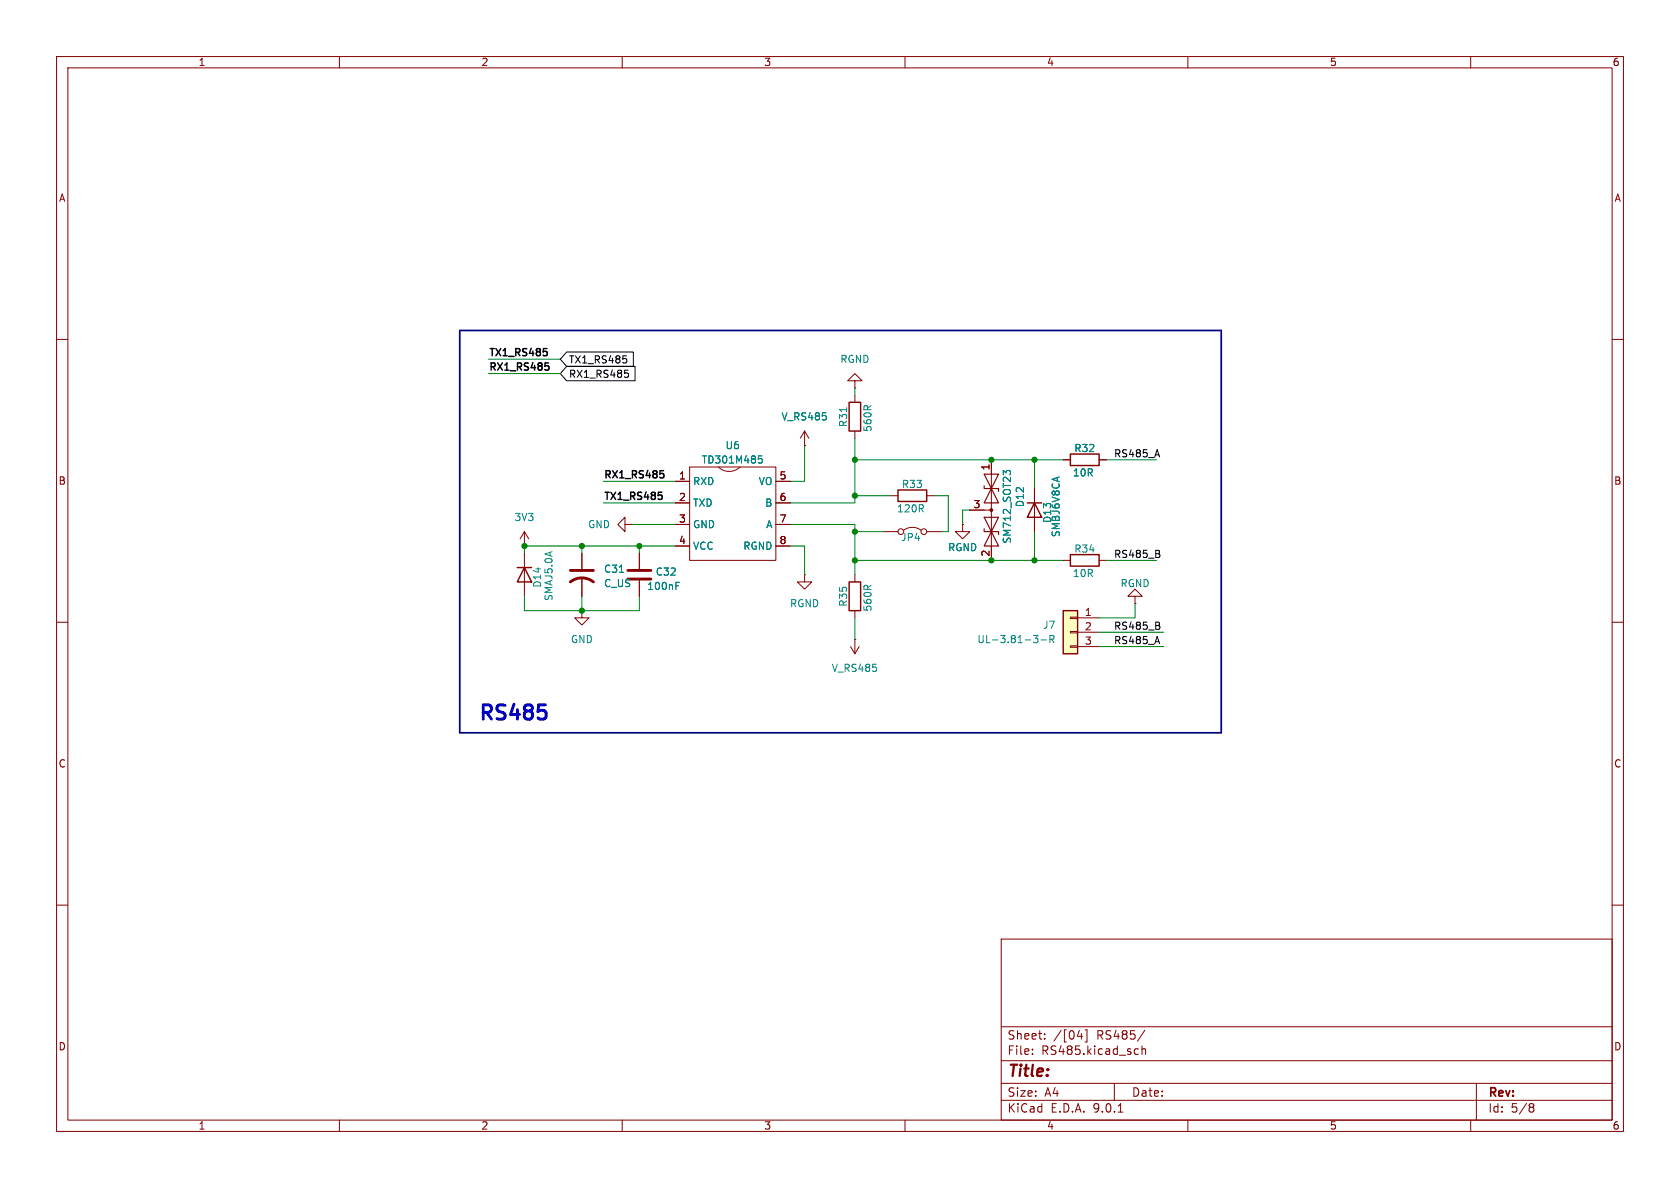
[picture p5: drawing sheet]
(kicad_sch
 (version 20250114)
 (generator "eeschema")
 (generator_version "9.0")
 (paper "A4")
 (lib_symbols
  (symbol "Connector_Generic:Conn_01x03"
   (pin_names
    (offset 1.016) (hide yes)) (exclude_from_sim no) (in_bom yes) (on_board yes)
   (property "Reference" "J" (at 0 5.08 0) (effects (font (size 1.27 1.27))))
   (property "Value" "Conn_01x03" (at 0 -5.08 0) (effects (font (size 1.27 1.27))))
   (property "Footprint" "" (at 0 0 0) (effects (font (size 1.27 1.27)) (hide yes)))
   (property "Datasheet" "~" (at 0 0 0) (effects (font (size 1.27 1.27)) (hide yes)))
   (property "Description" "Generic connector, single row, 01x03, script generated (kicad-library-utils/schlib/autogen/connector/)" (at 0 0 0) (effects (font (size 1.27 1.27)) (hide yes)))
   (symbol "Conn_01x03_1_1"
    (rectangle (start -1.27 3.81) (end 1.27 -3.81) (stroke (width 0.254) (type default)) (fill (type background)))
    (rectangle (start -1.27 2.667) (end 0 2.413) (stroke (width 0.1524) (type default)) (fill (type none)))
    (rectangle (start -1.27 0.127) (end 0 -0.127) (stroke (width 0.1524) (type default)) (fill (type none)))
    (rectangle (start -1.27 -2.413) (end 0 -2.667) (stroke (width 0.1524) (type default)) (fill (type none)))
    (pin passive line (at -5.08 2.54 0) (length 3.81) (name "Pin_1" (effects (font (size 1.27 1.27)))) (number "1" (effects (font (size 1.27 1.27)))))
    (pin passive line (at -5.08 0 0) (length 3.81) (name "Pin_2" (effects (font (size 1.27 1.27)))) (number "2" (effects (font (size 1.27 1.27)))))
    (pin passive line (at -5.08 -2.54 0) (length 3.81) (name "Pin_3" (effects (font (size 1.27 1.27)))) (number "3" (effects (font (size 1.27 1.27))))))
   (embedded_fonts no))
  (symbol "Device:C"
   (pin_numbers (hide yes))
   (pin_names
    (offset 0.254)) (exclude_from_sim no) (in_bom yes) (on_board yes)
   (property "Reference" "C" (at 0.635 2.54 0) (effects (font (size 1.27 1.27)) (justify left)))
   (property "Value" "C" (at 0.635 -2.54 0) (effects (font (size 1.27 1.27)) (justify left)))
   (property "Footprint" "" (at 0.9652 -3.81 0) (effects (font (size 1.27 1.27)) (hide yes)))
   (property "Datasheet" "~" (at 0 0 0) (effects (font (size 1.27 1.27)) (hide yes)))
   (property "Description" "Unpolarized capacitor" (at 0 0 0) (effects (font (size 1.27 1.27)) (hide yes)))
   (symbol "C_0_1"
    (polyline (pts (xy -2.032 0.762) (xy 2.032 0.762)) (stroke (width 0.508) (type default)) (fill (type none)))
    (polyline (pts (xy -2.032 -0.762) (xy 2.032 -0.762)) (stroke (width 0.508) (type default)) (fill (type none))))
   (symbol "C_1_1"
    (pin passive line (at 0 3.81 270) (length 2.794) (name "~" (effects (font (size 1.27 1.27)))) (number "1" (effects (font (size 1.27 1.27)))))
    (pin passive line (at 0 -3.81 90) (length 2.794) (name "~" (effects (font (size 1.27 1.27)))) (number "2" (effects (font (size 1.27 1.27))))))
   (embedded_fonts no))
  (symbol "Device:C_US"
   (pin_numbers (hide yes))
   (pin_names
    (offset 0.254) (hide yes)) (exclude_from_sim no) (in_bom yes) (on_board yes)
   (property "Reference" "C" (at 0.635 2.54 0) (effects (font (size 1.27 1.27)) (justify left)))
   (property "Value" "C_US" (at 0.635 -2.54 0) (effects (font (size 1.27 1.27)) (justify left)))
   (property "Footprint" "" (at 0 0 0) (effects (font (size 1.27 1.27)) (hide yes)))
   (property "Datasheet" "" (at 0 0 0) (effects (font (size 1.27 1.27)) (hide yes)))
   (property "Description" "capacitor, US symbol" (at 0 0 0) (effects (font (size 1.27 1.27)) (hide yes)))
   (symbol "C_US_0_1"
    (polyline (pts (xy -2.032 0.762) (xy 2.032 0.762)) (stroke (width 0.508) (type default)) (fill (type none)))
    (arc (start -2.032 -1.27) (mid 0 -0.5572) (end 2.032 -1.27) (stroke (width 0.508) (type default)) (fill (type none))))
   (symbol "C_US_1_1"
    (pin passive line (at 0 3.81 270) (length 2.794) (name "~" (effects (font (size 1.27 1.27)))) (number "1" (effects (font (size 1.27 1.27)))))
    (pin passive line (at 0 -3.81 90) (length 3.302) (name "~" (effects (font (size 1.27 1.27)))) (number "2" (effects (font (size 1.27 1.27))))))
   (embedded_fonts no))
  (symbol "Device:D"
   (pin_numbers (hide yes))
   (pin_names
    (offset 1.016) (hide yes)) (exclude_from_sim no) (in_bom yes) (on_board yes)
   (property "Reference" "D" (at 0 2.54 0) (effects (font (size 1.27 1.27))))
   (property "Value" "D" (at 0 -2.54 0) (effects (font (size 1.27 1.27))))
   (property "Footprint" "" (at 0 0 0) (effects (font (size 1.27 1.27)) (hide yes)))
   (property "Datasheet" "~" (at 0 0 0) (effects (font (size 1.27 1.27)) (hide yes)))
   (property "Description" "Diode" (at 0 0 0) (effects (font (size 1.27 1.27)) (hide yes)))
   (property "Sim.Device" "D" (at 0 0 0) (effects (font (size 1.27 1.27)) (hide yes)))
   (property "Sim.Pins" "1=K 2=A" (at 0 0 0) (effects (font (size 1.27 1.27)) (hide yes)))
   (symbol "D_0_1"
    (polyline (pts (xy -1.27 1.27) (xy -1.27 -1.27)) (stroke (width 0.254) (type default)) (fill (type none)))
    (polyline (pts (xy 1.27 1.27) (xy 1.27 -1.27) (xy -1.27 0) (xy 1.27 1.27)) (stroke (width 0.254) (type default)) (fill (type none)))
    (polyline (pts (xy 1.27 0) (xy -1.27 0)) (stroke (width 0) (type default)) (fill (type none))))
   (symbol "D_1_1"
    (pin passive line (at -3.81 0 0) (length 2.54) (name "K" (effects (font (size 1.27 1.27)))) (number "1" (effects (font (size 1.27 1.27)))))
    (pin passive line (at 3.81 0 180) (length 2.54) (name "A" (effects (font (size 1.27 1.27)))) (number "2" (effects (font (size 1.27 1.27))))))
   (embedded_fonts no))
  (symbol "Device:R"
   (pin_numbers (hide yes))
   (pin_names
    (offset 0)) (exclude_from_sim no) (in_bom yes) (on_board yes)
   (property "Reference" "R" (at 2.032 0 90) (effects (font (size 1.27 1.27))))
   (property "Value" "R" (at 0 0 90) (effects (font (size 1.27 1.27))))
   (property "Footprint" "" (at -1.778 0 90) (effects (font (size 1.27 1.27)) (hide yes)))
   (property "Datasheet" "~" (at 0 0 0) (effects (font (size 1.27 1.27)) (hide yes)))
   (property "Description" "Resistor" (at 0 0 0) (effects (font (size 1.27 1.27)) (hide yes)))
   (symbol "R_0_1"
    (rectangle (start -1.016 -2.54) (end 1.016 2.54) (stroke (width 0.254) (type default)) (fill (type none))))
   (symbol "R_1_1"
    (pin passive line (at 0 3.81 270) (length 1.27) (name "~" (effects (font (size 1.27 1.27)))) (number "1" (effects (font (size 1.27 1.27)))))
    (pin passive line (at 0 -3.81 90) (length 1.27) (name "~" (effects (font (size 1.27 1.27)))) (number "2" (effects (font (size 1.27 1.27))))))
   (embedded_fonts no))
  (symbol "Diode:SM712_SOT23"
   (pin_names
    (offset 1.016) (hide yes)) (exclude_from_sim no) (in_bom yes) (on_board yes)
   (property "Reference" "D" (at 0 4.445 0) (effects (font (size 1.27 1.27))))
   (property "Value" "SM712_SOT23" (at 0 2.54 0) (effects (font (size 1.27 1.27))))
   (property "Footprint" "Package_TO_SOT_SMD:SOT-23" (at 0 -8.89 0) (effects (font (size 1.27 1.27)) (hide yes)))
   (property "Datasheet" "https://www.littelfuse.com/~/media/electronics/datasheets/tvs_diode_arrays/littelfuse_tvs_diode_array_sm712_datasheet.pdf.pdf" (at -3.81 0 0) (effects (font (size 1.27 1.27)) (hide yes)))
   (property "Description" "7V/12V, 600W Asymmetrical TVS Diode Array, SOT-23" (at 0 0 0) (effects (font (size 1.27 1.27)) (hide yes)))
   (symbol "SM712_SOT23_0_0"
    (polyline (pts (xy 0 -1.27) (xy 0 0)) (stroke (width 0) (type default)) (fill (type none))))
   (symbol "SM712_SOT23_0_1"
    (polyline (pts (xy -6.35 0) (xy 6.35 0)) (stroke (width 0) (type default)) (fill (type none)))
    (polyline (pts (xy -6.35 -1.27) (xy -1.27 1.27) (xy -1.27 -1.27) (xy -6.35 1.27) (xy -6.35 -1.27)) (stroke (width 0.2032) (type default)) (fill (type none)))
    (polyline (pts (xy -3.302 1.27) (xy -3.81 1.27) (xy -3.81 -1.27) (xy -4.318 -1.27)) (stroke (width 0.2032) (type default)) (fill (type none)))
    (circle (center 0 0) (radius 0.254) (stroke (width 0) (type default)) (fill (type outline)))
    (polyline (pts (xy 1.27 -1.27) (xy 1.27 1.27) (xy 6.35 -1.27) (xy 6.35 1.27) (xy 1.27 -1.27)) (stroke (width 0.2032) (type default)) (fill (type none)))
    (polyline (pts (xy 4.318 1.27) (xy 3.81 1.27) (xy 3.81 -1.27) (xy 3.302 -1.27)) (stroke (width 0.2032) (type default)) (fill (type none))))
   (symbol "SM712_SOT23_1_1"
    (pin passive line (at -8.89 0 0) (length 2.54) (name "A1" (effects (font (size 1.27 1.27)))) (number "1" (effects (font (size 1.27 1.27)))))
    (pin input line (at 0 -3.81 90) (length 2.54) (name "common" (effects (font (size 1.27 1.27)))) (number "3" (effects (font (size 1.27 1.27)))))
    (pin passive line (at 8.89 0 180) (length 2.54) (name "A2" (effects (font (size 1.27 1.27)))) (number "2" (effects (font (size 1.27 1.27))))))
   (embedded_fonts no))
  (symbol "Jumper:Jumper_2_Bridged"
   (pin_numbers (hide yes))
   (pin_names
    (offset 0) (hide yes)) (exclude_from_sim no) (in_bom yes) (on_board yes)
   (property "Reference" "JP" (at 0 1.905 0) (effects (font (size 1.27 1.27))))
   (property "Value" "Jumper_2_Bridged" (at 0 -2.54 0) (effects (font (size 1.27 1.27))))
   (property "Footprint" "" (at 0 0 0) (effects (font (size 1.27 1.27)) (hide yes)))
   (property "Datasheet" "~" (at 0 0 0) (effects (font (size 1.27 1.27)) (hide yes)))
   (property "Description" "Jumper, 2-pole, closed/bridged" (at 0 0 0) (effects (font (size 1.27 1.27)) (hide yes)))
   (symbol "Jumper_2_Bridged_0_0"
    (circle (center -2.032 0) (radius 0.508) (stroke (width 0) (type default)) (fill (type none)))
    (circle (center 2.032 0) (radius 0.508) (stroke (width 0) (type default)) (fill (type none))))
   (symbol "Jumper_2_Bridged_0_1"
    (arc (start -1.524 0.254) (mid 0 0.762) (end 1.524 0.254) (stroke (width 0) (type default)) (fill (type none))))
   (symbol "Jumper_2_Bridged_1_1"
    (pin passive line (at -5.08 0 0) (length 2.54) (name "A" (effects (font (size 1.27 1.27)))) (number "1" (effects (font (size 1.27 1.27)))))
    (pin passive line (at 5.08 0 180) (length 2.54) (name "B" (effects (font (size 1.27 1.27)))) (number "2" (effects (font (size 1.27 1.27))))))
   (embedded_fonts no))
  (symbol "TD301M485_1" (exclude_from_sim no) (in_bom yes) (on_board yes)
   (property "Reference" "U" (at 2.794 2.54 0) (effects (font (size 1.27 1.27))))
   (property "Value" "" (at 0 0 0) (effects (font (size 1.27 1.27))))
   (property "Footprint" "" (at 0 0 0) (effects (font (size 1.27 1.27)) (hide yes)))
   (property "Datasheet" "" (at 0 0 0) (effects (font (size 1.27 1.27)) (hide yes)))
   (property "Description" "" (at 0 0 0) (effects (font (size 1.27 1.27)) (hide yes)))
   (symbol "TD301M485_1_0_1"
    (rectangle (start -5.08 0) (end 10.16 -16.51) (stroke (width 0) (type default)) (fill (type none)))
    (arc (start 3.81 0) (mid 1.905 -0.7891) (end 0 0) (stroke (width 0) (type default)) (fill (type none))))
   (symbol "TD301M485_1_1_1"
    (pin passive line (at -7.62 -2.54 0) (length 2.54) (name "RXD" (effects (font (size 1.27 1.27)))) (number "1" (effects (font (size 1.27 1.27)))))
    (pin passive line (at -7.62 -6.35 0) (length 2.54) (name "TXD" (effects (font (size 1.27 1.27)))) (number "2" (effects (font (size 1.27 1.27)))))
    (pin passive line (at -7.62 -10.16 0) (length 2.54) (name "GND" (effects (font (size 1.27 1.27)))) (number "3" (effects (font (size 1.27 1.27)))))
    (pin passive line (at -7.62 -13.97 0) (length 2.54) (name "VCC" (effects (font (size 1.27 1.27)))) (number "4" (effects (font (size 1.27 1.27)))))
    (pin passive line (at 12.7 -2.54 180) (length 2.54) (name "VO" (effects (font (size 1.27 1.27)))) (number "5" (effects (font (size 1.27 1.27)))))
    (pin passive line (at 12.7 -6.35 180) (length 2.54) (name "B" (effects (font (size 1.27 1.27)))) (number "6" (effects (font (size 1.27 1.27)))))
    (pin passive line (at 12.7 -10.16 180) (length 2.54) (name "A" (effects (font (size 1.27 1.27)))) (number "7" (effects (font (size 1.27 1.27)))))
    (pin passive line (at 12.7 -13.97 180) (length 2.54) (name "RGND" (effects (font (size 1.27 1.27)))) (number "8" (effects (font (size 1.27 1.27))))))
   (embedded_fonts no))
  (symbol "power:GND"
   (power)
   (pin_numbers (hide yes))
   (pin_names
    (offset 0) (hide yes)) (exclude_from_sim no) (in_bom yes) (on_board yes)
   (property "Reference" "#PWR" (at 0 -6.35 0) (effects (font (size 1.27 1.27)) (hide yes)))
   (property "Value" "GND" (at 0 -3.81 0) (effects (font (size 1.27 1.27))))
   (property "Footprint" "" (at 0 0 0) (effects (font (size 1.27 1.27)) (hide yes)))
   (property "Datasheet" "" (at 0 0 0) (effects (font (size 1.27 1.27)) (hide yes)))
   (property "Description" "Power symbol creates a global label with name \"GND\" , ground" (at 0 0 0) (effects (font (size 1.27 1.27)) (hide yes)))
   (symbol "GND_0_1"
    (polyline (pts (xy 0 0) (xy 0 -1.27) (xy 1.27 -1.27) (xy 0 -2.54) (xy -1.27 -1.27) (xy 0 -1.27)) (stroke (width 0) (type default)) (fill (type none))))
   (symbol "GND_1_1"
    (pin power_in line (at 0 0 270) (length 0) (name "~" (effects (font (size 1.27 1.27)))) (number "1" (effects (font (size 1.27 1.27))))))
   (embedded_fonts no))
  (symbol "power:VCC"
   (power)
   (pin_numbers (hide yes))
   (pin_names
    (offset 0) (hide yes)) (exclude_from_sim no) (in_bom yes) (on_board yes)
   (property "Reference" "#PWR" (at 0 -3.81 0) (effects (font (size 1.27 1.27)) (hide yes)))
   (property "Value" "VCC" (at 0 3.556 0) (effects (font (size 1.27 1.27))))
   (property "Footprint" "" (at 0 0 0) (effects (font (size 1.27 1.27)) (hide yes)))
   (property "Datasheet" "" (at 0 0 0) (effects (font (size 1.27 1.27)) (hide yes)))
   (property "Description" "Power symbol creates a global label with name \"VCC\"" (at 0 0 0) (effects (font (size 1.27 1.27)) (hide yes)))
   (symbol "VCC_0_1"
    (polyline (pts (xy -0.762 1.27) (xy 0 2.54)) (stroke (width 0) (type default)) (fill (type none)))
    (polyline (pts (xy 0 2.54) (xy 0.762 1.27)) (stroke (width 0) (type default)) (fill (type none)))
    (polyline (pts (xy 0 0) (xy 0 2.54)) (stroke (width 0) (type default)) (fill (type none))))
   (symbol "VCC_1_1"
    (pin power_in line (at 0 0 90) (length 0) (name "~" (effects (font (size 1.27 1.27)))) (number "1" (effects (font (size 1.27 1.27))))))
   (embedded_fonts no)))
 (text "RS485\n"
  (exclude_from_sim no)
  (at 90.932 126.238 0)
  (effects (font (size 2.54 2.54) (thickness 0.508)
    (bold yes))))
 (junction
  (at 151.13 99.06)
  (diameter 0)
  (color 0 0 0 0))
 (junction
  (at 182.88 99.06)
  (diameter 0)
  (color 0 0 0 0))
 (junction
  (at 92.71 96.52)
  (diameter 0)
  (color 0 0 0 0))
 (junction
  (at 182.88 81.28)
  (diameter 0)
  (color 0 0 0 0))
 (junction
  (at 151.13 81.28)
  (diameter 0)
  (color 0 0 0 0))
 (junction
  (at 151.13 93.98)
  (diameter 0)
  (color 0 0 0 0))
 (junction
  (at 102.87 107.95)
  (diameter 0)
  (color 0 0 0 0))
 (junction
  (at 102.87 96.52)
  (diameter 0)
  (color 0 0 0 0))
 (junction
  (at 175.26 81.28)
  (diameter 0)
  (color 0 0 0 0))
 (junction
  (at 151.13 87.63)
  (diameter 0)
  (color 0 0 0 0))
 (junction
  (at 175.26 99.06)
  (diameter 0)
  (color 0 0 0 0))
 (junction
  (at 113.03 96.52)
  (diameter 0)
  (color 0 0 0 0))
 (wire
  (pts (xy 92.71 96.52) (xy 92.71 97.79))
  (stroke (width 0) (type default)))
 (wire
  (pts (xy 151.13 93.98) (xy 151.13 99.06))
  (stroke (width 0) (type default)))
 (wire
  (pts (xy 113.03 96.52) (xy 113.03 97.79))
  (stroke (width 0) (type default)))
 (wire
  (pts (xy 151.13 68.58) (xy 151.13 69.85))
  (stroke (width 0) (type default)))
 (wire
  (pts (xy 92.71 107.95) (xy 102.87 107.95))
  (stroke (width 0) (type default)))
 (wire
  (pts (xy 142.24 78.74) (xy 142.24 85.09))
  (stroke (width 0) (type default)))
 (wire
  (pts (xy 165.1 87.63) (xy 167.64 87.63))
  (stroke (width 0) (type default)))
 (wire
  (pts (xy 182.88 86.36) (xy 182.88 81.28))
  (stroke (width 0) (type default)))
 (wire
  (pts (xy 142.24 85.09) (xy 139.7 85.09))
  (stroke (width 0) (type default)))
 (wire
  (pts (xy 182.88 81.28) (xy 187.96 81.28))
  (stroke (width 0) (type default)))
 (wire
  (pts (xy 113.03 96.52) (xy 102.87 96.52))
  (stroke (width 0) (type default)))
 (wire
  (pts (xy 86.36 63.5) (xy 99.06 63.5))
  (stroke (width 0) (type default)))
 (wire
  (pts (xy 195.58 81.28) (xy 204.47 81.28))
  (stroke (width 0) (type default)))
 (wire
  (pts (xy 171.45 90.17) (xy 170.18 90.17))
  (stroke (width 0) (type default)))
 (wire
  (pts (xy 195.58 99.06) (xy 204.47 99.06))
  (stroke (width 0) (type default)))
 (wire
  (pts (xy 102.87 96.52) (xy 92.71 96.52))
  (stroke (width 0) (type default)))
 (wire
  (pts (xy 113.03 107.95) (xy 102.87 107.95))
  (stroke (width 0) (type default)))
 (wire
  (pts (xy 167.64 87.63) (xy 167.64 93.98))
  (stroke (width 0) (type default)))
 (wire
  (pts (xy 170.18 90.17) (xy 170.18 92.71))
  (stroke (width 0) (type default)))
 (wire
  (pts (xy 119.38 96.52) (xy 113.03 96.52))
  (stroke (width 0) (type default)))
 (wire
  (pts (xy 142.24 96.52) (xy 142.24 101.6))
  (stroke (width 0) (type default)))
 (wire
  (pts (xy 175.26 81.28) (xy 182.88 81.28))
  (stroke (width 0) (type default)))
 (wire
  (pts (xy 139.7 96.52) (xy 142.24 96.52))
  (stroke (width 0) (type default)))
 (wire
  (pts (xy 151.13 77.47) (xy 151.13 81.28))
  (stroke (width 0) (type default)))
 (wire
  (pts (xy 113.03 105.41) (xy 113.03 107.95))
  (stroke (width 0) (type default)))
 (wire
  (pts (xy 151.13 81.28) (xy 175.26 81.28))
  (stroke (width 0) (type default)))
 (bus
  (pts (xy 81.28 58.42) (xy 81.28 129.54))
  (stroke (width 0) (type default)))
 (wire
  (pts (xy 102.87 96.52) (xy 102.87 97.79))
  (stroke (width 0) (type default)))
 (wire
  (pts (xy 106.68 88.9) (xy 119.38 88.9))
  (stroke (width 0) (type default)))
 (wire
  (pts (xy 151.13 92.71) (xy 151.13 93.98))
  (stroke (width 0) (type default)))
 (wire
  (pts (xy 166.37 93.98) (xy 167.64 93.98))
  (stroke (width 0) (type default)))
 (wire
  (pts (xy 200.66 109.22) (xy 194.31 109.22))
  (stroke (width 0) (type default)))
 (wire
  (pts (xy 139.7 92.71) (xy 151.13 92.71))
  (stroke (width 0) (type default)))
 (wire
  (pts (xy 139.7 88.9) (xy 151.13 88.9))
  (stroke (width 0) (type default)))
 (wire
  (pts (xy 194.31 114.3) (xy 205.74 114.3))
  (stroke (width 0) (type default)))
 (wire
  (pts (xy 151.13 87.63) (xy 151.13 88.9))
  (stroke (width 0) (type default)))
 (bus
  (pts (xy 215.9 58.42) (xy 81.28 58.42))
  (stroke (width 0) (type default)))
 (wire
  (pts (xy 151.13 99.06) (xy 175.26 99.06))
  (stroke (width 0) (type default)))
 (wire
  (pts (xy 106.68 85.09) (xy 119.38 85.09))
  (stroke (width 0) (type default)))
 (bus
  (pts (xy 81.28 129.54) (xy 215.9 129.54))
  (stroke (width 0) (type default)))
 (wire
  (pts (xy 151.13 109.22) (xy 151.13 113.03))
  (stroke (width 0) (type default)))
 (bus
  (pts (xy 215.9 129.54) (xy 215.9 58.42))
  (stroke (width 0) (type default)))
 (wire
  (pts (xy 200.66 106.68) (xy 200.66 109.22))
  (stroke (width 0) (type default)))
 (wire
  (pts (xy 151.13 93.98) (xy 156.21 93.98))
  (stroke (width 0) (type default)))
 (wire
  (pts (xy 86.36 66.04) (xy 99.06 66.04))
  (stroke (width 0) (type default)))
 (wire
  (pts (xy 102.87 105.41) (xy 102.87 107.95))
  (stroke (width 0) (type default)))
 (wire
  (pts (xy 151.13 87.63) (xy 157.48 87.63))
  (stroke (width 0) (type default)))
 (wire
  (pts (xy 182.88 99.06) (xy 187.96 99.06))
  (stroke (width 0) (type default)))
 (wire
  (pts (xy 111.76 92.71) (xy 119.38 92.71))
  (stroke (width 0) (type default)))
 (wire
  (pts (xy 182.88 93.98) (xy 182.88 99.06))
  (stroke (width 0) (type default)))
 (wire
  (pts (xy 194.31 111.76) (xy 205.74 111.76))
  (stroke (width 0) (type default)))
 (wire
  (pts (xy 92.71 105.41) (xy 92.71 107.95))
  (stroke (width 0) (type default)))
 (wire
  (pts (xy 151.13 81.28) (xy 151.13 87.63))
  (stroke (width 0) (type default)))
 (wire
  (pts (xy 175.26 99.06) (xy 182.88 99.06))
  (stroke (width 0) (type default)))
 (wire
  (pts (xy 151.13 99.06) (xy 151.13 101.6))
  (stroke (width 0) (type default)))
 (label "RS485_A"
  (at 196.85 81.28 0)
  (effects (font (size 1.27 1.27)) (justify left bottom)))
 (label "TX1_RS485"
  (at 106.68 88.9 0)
  (effects (font (size 1.27 1.27) (thickness 0.254)
    (bold yes)) (justify left bottom)))
 (label "TX1_RS485"
  (at 86.36 63.5 0)
  (effects (font (size 1.27 1.27) (thickness 0.254)
    (bold yes)) (justify left bottom)))
 (label "RX1_RS485"
  (at 86.36 66.04 0)
  (effects (font (size 1.27 1.27) (thickness 0.254)
    (bold yes)) (justify left bottom)))
 (label "RX1_RS485"
  (at 106.68 85.09 0)
  (effects (font (size 1.27 1.27) (thickness 0.254)
    (bold yes)) (justify left bottom)))
 (label "RS485_A"
  (at 196.85 114.3 0)
  (effects (font (size 1.27 1.27)) (justify left bottom)))
 (label "RS485_B"
  (at 196.85 111.76 0)
  (effects (font (size 1.27 1.27)) (justify left bottom)))
 (label "RS485_B"
  (at 196.85 99.06 0)
  (effects (font (size 1.27 1.27)) (justify left bottom)))
 (global_label "TX1_RS485"
  (shape input)
  (at 99.06 63.5 0)
  (fields_autoplaced yes)
  (effects (font (size 1.27 1.27) (color 0 0 0 1)) (justify left))
  (property "Intersheetrefs" "${INTERSHEET_REFS}" (at 112.5074 63.5 0) (effects (font (size 1.27 1.27)) (justify left) (hide yes))))
 (global_label "RX1_RS485"
  (shape input)
  (at 99.06 66.04 0)
  (fields_autoplaced yes)
  (effects (font (size 1.27 1.27) (color 0 0 0 1)) (justify left))
  (property "Intersheetrefs" "${INTERSHEET_REFS}" (at 112.8098 66.04 0) (effects (font (size 1.27 1.27)) (justify left) (hide yes))))
 (symbol
  (lib_id "Device:R")
  (at 191.77 99.06 270)
  (unit 1)
  (exclude_from_sim no)
  (in_bom yes)
  (on_board yes)
  (dnp no)
  (property "Reference" "R34" (at 191.77 97.028 90) (effects (font (size 1.27 1.27))))
  (property "Value" "10R" (at 191.516 101.346 90) (effects (font (size 1.27 1.27))))
  (property "Footprint" "Resistor_SMD:R_1210_3225Metric" (at 191.77 97.282 90) (effects (font (size 1.27 1.27)) (hide yes)))
  (property "Datasheet" "~" (at 191.77 99.06 0) (effects (font (size 1.27 1.27)) (hide yes)))
  (property "Description" "Resistor" (at 191.77 99.06 0) (effects (font (size 1.27 1.27)) (hide yes)))
  (pin "1")
  (pin "2"))
 (symbol
  (lib_id "Connector_Generic:Conn_01x03")
  (at 189.23 111.76 0)
  (mirror y)
  (unit 1)
  (exclude_from_sim no)
  (in_bom yes)
  (on_board yes)
  (dnp no)
  (property "Reference" "J7" (at 186.69 110.4899 0) (effects (font (size 1.27 1.27)) (justify left)))
  (property "Value" "UL-3.81-3-R" (at 186.69 113.0299 0) (effects (font (size 1.27 1.27)) (justify left)))
  (property "Footprint" "Connector_Phoenix_MC:PhoenixContact_MC_1,5_3-G-3.81_1x03_P3.81mm_Horizontal" (at 189.23 111.76 0) (effects (font (size 1.27 1.27)) (hide yes)))
  (property "Datasheet" "~" (at 189.23 111.76 0) (effects (font (size 1.27 1.27)) (hide yes)))
  (property "Description" "Generic connector, single row, 01x03, script generated (kicad-library-utils/schlib/autogen/connector/)" (at 189.23 111.76 0) (effects (font (size 1.27 1.27)) (hide yes)))
  (pin "2")
  (pin "1")
  (pin "3"))
 (symbol
  (lib_id "power:GND")
  (at 151.13 68.58 180)
  (unit 1)
  (exclude_from_sim no)
  (in_bom yes)
  (on_board yes)
  (dnp no)
  (fields_autoplaced yes)
  (property "Reference" "#PWR069" (at 151.13 62.23 0) (effects (font (size 1.27 1.27)) (hide yes)))
  (property "Value" "RGND" (at 151.13 63.5 0) (effects (font (size 1.27 1.27))))
  (property "Footprint" "" (at 151.13 68.58 0) (effects (font (size 1.27 1.27)) (hide yes)))
  (property "Datasheet" "" (at 151.13 68.58 0) (effects (font (size 1.27 1.27)) (hide yes)))
  (property "Description" "Power symbol creates a global label with name \"GND\" , ground" (at 151.13 68.58 0) (effects (font (size 1.27 1.27)) (hide yes)))
  (pin "1"))
 (symbol
  (lib_id "Device:D")
  (at 182.88 90.17 270)
  (unit 1)
  (exclude_from_sim no)
  (in_bom yes)
  (on_board yes)
  (dnp no)
  (property "Reference" "D13" (at 185.166 88.646 0) (effects (font (size 1.27 1.27)) (justify left)))
  (property "Value" "SMBJ6V8CA" (at 186.69 84.074 0) (effects (font (size 1.27 1.27)) (justify left)))
  (property "Footprint" "Diode_SMD:D_SMA" (at 182.88 90.17 0) (effects (font (size 1.27 1.27)) (hide yes)))
  (property "Datasheet" "~" (at 182.88 90.17 0) (effects (font (size 1.27 1.27)) (hide yes)))
  (property "Description" "Diode" (at 182.88 90.17 0) (effects (font (size 1.27 1.27)) (hide yes)))
  (property "Sim.Device" "D" (at 182.88 90.17 0) (effects (font (size 1.27 1.27)) (hide yes)))
  (property "Sim.Pins" "1=K 2=A" (at 182.88 90.17 0) (effects (font (size 1.27 1.27)) (hide yes)))
  (pin "2")
  (pin "1"))
 (symbol
  (lib_id "Diode:SM712_SOT23")
  (at 175.26 90.17 270)
  (unit 1)
  (exclude_from_sim no)
  (in_bom yes)
  (on_board yes)
  (dnp no)
  (property "Reference" "D12" (at 180.34 85.852 0) (effects (font (size 1.27 1.27)) (justify left)))
  (property "Value" "SM712_SOT23" (at 178.054 82.8041 0) (effects (font (size 1.27 1.27)) (justify left)))
  (property "Footprint" "Package_TO_SOT_SMD:SOT-23" (at 166.37 90.17 0) (effects (font (size 1.27 1.27)) (hide yes)))
  (property "Datasheet" "https://www.littelfuse.com/~/media/electronics/datasheets/tvs_diode_arrays/littelfuse_tvs_diode_array_sm712_datasheet.pdf.pdf" (at 175.26 86.36 0) (effects (font (size 1.27 1.27)) (hide yes)))
  (property "Description" "7V/12V, 600W Asymmetrical TVS Diode Array, SOT-23" (at 175.26 90.17 0) (effects (font (size 1.27 1.27)) (hide yes)))
  (pin "3")
  (pin "2")
  (pin "1"))
 (symbol
  (lib_id "power:VCC")
  (at 92.71 96.52 0)
  (unit 1)
  (exclude_from_sim no)
  (in_bom yes)
  (on_board yes)
  (dnp no)
  (fields_autoplaced yes)
  (property "Reference" "#PWR072" (at 92.71 100.33 0) (effects (font (size 1.27 1.27)) (hide yes)))
  (property "Value" "3V3" (at 92.71 91.44 0) (effects (font (size 1.27 1.27))))
  (property "Footprint" "" (at 92.71 96.52 0) (effects (font (size 1.27 1.27)) (hide yes)))
  (property "Datasheet" "" (at 92.71 96.52 0) (effects (font (size 1.27 1.27)) (hide yes)))
  (property "Description" "Power symbol creates a global label with name \"VCC\"" (at 92.71 96.52 0) (effects (font (size 1.27 1.27)) (hide yes)))
  (pin "1"))
 (symbol
  (lib_id "power:GND")
  (at 142.24 101.6 0)
  (unit 1)
  (exclude_from_sim no)
  (in_bom yes)
  (on_board yes)
  (dnp no)
  (fields_autoplaced yes)
  (property "Reference" "#PWR073" (at 142.24 107.95 0) (effects (font (size 1.27 1.27)) (hide yes)))
  (property "Value" "RGND" (at 142.24 106.68 0) (effects (font (size 1.27 1.27))))
  (property "Footprint" "" (at 142.24 101.6 0) (effects (font (size 1.27 1.27)) (hide yes)))
  (property "Datasheet" "" (at 142.24 101.6 0) (effects (font (size 1.27 1.27)) (hide yes)))
  (property "Description" "Power symbol creates a global label with name \"GND\" , ground" (at 142.24 101.6 0) (effects (font (size 1.27 1.27)) (hide yes)))
  (pin "1"))
 (symbol
  (lib_id "Device:C_US")
  (at 102.87 101.6 0)
  (unit 1)
  (exclude_from_sim no)
  (in_bom yes)
  (on_board yes)
  (dnp no)
  (fields_autoplaced yes)
  (property "Reference" "C31" (at 106.68 100.5839 0) (effects (font (size 1.27 1.27)) (justify left)))
  (property "Value" "C_US" (at 106.68 103.1239 0) (effects (font (size 1.27 1.27)) (justify left)))
  (property "Footprint" "Capacitor_SMD:C_1206_3216Metric" (at 102.87 101.6 0) (effects (font (size 1.27 1.27)) (hide yes)))
  (property "Datasheet" "" (at 102.87 101.6 0) (effects (font (size 1.27 1.27)) (hide yes)))
  (property "Description" "capacitor, US symbol" (at 102.87 101.6 0) (effects (font (size 1.27 1.27)) (hide yes)))
  (pin "1")
  (pin "2"))
 (symbol
  (lib_id "Device:R")
  (at 191.77 81.28 270)
  (unit 1)
  (exclude_from_sim no)
  (in_bom yes)
  (on_board yes)
  (dnp no)
  (property "Reference" "R32" (at 191.77 79.248 90) (effects (font (size 1.27 1.27))))
  (property "Value" "10R" (at 191.516 83.566 90) (effects (font (size 1.27 1.27))))
  (property "Footprint" "Resistor_SMD:R_1210_3225Metric" (at 191.77 79.502 90) (effects (font (size 1.27 1.27)) (hide yes)))
  (property "Datasheet" "~" (at 191.77 81.28 0) (effects (font (size 1.27 1.27)) (hide yes)))
  (property "Description" "Resistor" (at 191.77 81.28 0) (effects (font (size 1.27 1.27)) (hide yes)))
  (pin "1")
  (pin "2"))
 (symbol
  (lib_id "power:GND")
  (at 200.66 106.68 180)
  (unit 1)
  (exclude_from_sim no)
  (in_bom yes)
  (on_board yes)
  (dnp no)
  (property "Reference" "#PWR074" (at 200.66 100.33 0) (effects (font (size 1.27 1.27)) (hide yes)))
  (property "Value" "RGND" (at 200.66 103.124 0) (effects (font (size 1.27 1.27))))
  (property "Footprint" "" (at 200.66 106.68 0) (effects (font (size 1.27 1.27)) (hide yes)))
  (property "Datasheet" "" (at 200.66 106.68 0) (effects (font (size 1.27 1.27)) (hide yes)))
  (property "Description" "Power symbol creates a global label with name \"GND\" , ground" (at 200.66 106.68 0) (effects (font (size 1.27 1.27)) (hide yes)))
  (pin "1"))
 (symbol
  (lib_id "power:GND")
  (at 102.87 107.95 0)
  (unit 1)
  (exclude_from_sim no)
  (in_bom yes)
  (on_board yes)
  (dnp no)
  (fields_autoplaced yes)
  (property "Reference" "#PWR075" (at 102.87 114.3 0) (effects (font (size 1.27 1.27)) (hide yes)))
  (property "Value" "GND" (at 102.87 113.03 0) (effects (font (size 1.27 1.27))))
  (property "Footprint" "" (at 102.87 107.95 0) (effects (font (size 1.27 1.27)) (hide yes)))
  (property "Datasheet" "" (at 102.87 107.95 0) (effects (font (size 1.27 1.27)) (hide yes)))
  (property "Description" "Power symbol creates a global label with name \"GND\" , ground" (at 102.87 107.95 0) (effects (font (size 1.27 1.27)) (hide yes)))
  (pin "1"))
 (symbol
  (lib_id "Device:D")
  (at 92.71 101.6 270)
  (unit 1)
  (exclude_from_sim no)
  (in_bom yes)
  (on_board yes)
  (dnp no)
  (property "Reference" "D14" (at 94.996 100.076 0) (effects (font (size 1.27 1.27)) (justify left)))
  (property "Value" "SMAJ5.0A" (at 97.028 97.282 0) (effects (font (size 1.27 1.27)) (justify left)))
  (property "Footprint" "Diode_SMD:D_SMA" (at 92.71 101.6 0) (effects (font (size 1.27 1.27)) (hide yes)))
  (property "Datasheet" "~" (at 92.71 101.6 0) (effects (font (size 1.27 1.27)) (hide yes)))
  (property "Description" "Diode" (at 92.71 101.6 0) (effects (font (size 1.27 1.27)) (hide yes)))
  (property "Sim.Device" "D" (at 92.71 101.6 0) (effects (font (size 1.27 1.27)) (hide yes)))
  (property "Sim.Pins" "1=K 2=A" (at 92.71 101.6 0) (effects (font (size 1.27 1.27)) (hide yes)))
  (pin "2")
  (pin "1"))
 (symbol
  (lib_id "Device:C")
  (at 113.03 101.6 0)
  (unit 1)
  (exclude_from_sim no)
  (in_bom yes)
  (on_board yes)
  (dnp no)
  (property "Reference" "C32" (at 115.824 101.092 0) (effects (font (size 1.27 1.27)) (justify left)))
  (property "Value" "100nF" (at 114.3 103.632 0) (effects (font (size 1.27 1.27)) (justify left)))
  (property "Footprint" "Capacitor_SMD:C_0603_1608Metric" (at 113.9952 105.41 0) (effects (font (size 1.27 1.27)) (hide yes)))
  (property "Datasheet" "~" (at 113.03 101.6 0) (effects (font (size 1.27 1.27)) (hide yes)))
  (property "Description" "Unpolarized capacitor" (at 113.03 101.6 0) (effects (font (size 1.27 1.27)) (hide yes)))
  (pin "1")
  (pin "2"))
 (symbol
  (lib_id "Device:R")
  (at 161.29 87.63 270)
  (unit 1)
  (exclude_from_sim no)
  (in_bom yes)
  (on_board yes)
  (dnp no)
  (property "Reference" "R33" (at 161.29 85.598 90) (effects (font (size 1.27 1.27))))
  (property "Value" "120R" (at 161.036 89.916 90) (effects (font (size 1.27 1.27))))
  (property "Footprint" "Resistor_SMD:R_0603_1608Metric" (at 161.29 85.852 90) (effects (font (size 1.27 1.27)) (hide yes)))
  (property "Datasheet" "~" (at 161.29 87.63 0) (effects (font (size 1.27 1.27)) (hide yes)))
  (property "Description" "Resistor" (at 161.29 87.63 0) (effects (font (size 1.27 1.27)) (hide yes)))
  (pin "1")
  (pin "2"))
 (symbol
  (lib_id "Jumper:Jumper_2_Bridged")
  (at 161.29 93.98 0)
  (unit 1)
  (exclude_from_sim no)
  (in_bom yes)
  (on_board yes)
  (dnp no)
  (property "Reference" "JP4" (at 161.036 94.996 0) (effects (font (size 1.27 1.27))))
  (property "Value" "Jumper_2_Bridged" (at 161.29 91.44 0) (effects (font (size 1.27 1.27)) (hide yes)))
  (property "Footprint" "Button_Switch_THT:SW_DIP_SPSTx01_Slide_9.78x4.72mm_W7.62mm_P2.54mm" (at 161.29 93.98 0) (effects (font (size 1.27 1.27)) (hide yes)))
  (property "Datasheet" "~" (at 161.29 93.98 0) (effects (font (size 1.27 1.27)) (hide yes)))
  (property "Description" "Jumper, 2-pole, closed/bridged" (at 161.29 93.98 0) (effects (font (size 1.27 1.27)) (hide yes)))
  (pin "2")
  (pin "1"))
 (symbol
  (lib_id "power:GND")
  (at 170.18 92.71 0)
  (unit 1)
  (exclude_from_sim no)
  (in_bom yes)
  (on_board yes)
  (dnp no)
  (property "Reference" "#PWR0164" (at 170.18 99.06 0) (effects (font (size 1.27 1.27)) (hide yes)))
  (property "Value" "RGND" (at 170.18 96.774 0) (effects (font (size 1.27 1.27))))
  (property "Footprint" "" (at 170.18 92.71 0) (effects (font (size 1.27 1.27)) (hide yes)))
  (property "Datasheet" "" (at 170.18 92.71 0) (effects (font (size 1.27 1.27)) (hide yes)))
  (property "Description" "Power symbol creates a global label with name \"GND\" , ground" (at 170.18 92.71 0) (effects (font (size 1.27 1.27)) (hide yes)))
  (pin "1"))
 (symbol
  (lib_id "power:GND")
  (at 111.76 92.71 270)
  (unit 1)
  (exclude_from_sim no)
  (in_bom yes)
  (on_board yes)
  (dnp no)
  (fields_autoplaced yes)
  (property "Reference" "#PWR071" (at 105.41 92.71 0) (effects (font (size 1.27 1.27)) (hide yes)))
  (property "Value" "GND" (at 107.95 92.7099 90) (effects (font (size 1.27 1.27)) (justify right)))
  (property "Footprint" "" (at 111.76 92.71 0) (effects (font (size 1.27 1.27)) (hide yes)))
  (property "Datasheet" "" (at 111.76 92.71 0) (effects (font (size 1.27 1.27)) (hide yes)))
  (property "Description" "Power symbol creates a global label with name \"GND\" , ground" (at 111.76 92.71 0) (effects (font (size 1.27 1.27)) (hide yes)))
  (pin "1"))
 (symbol
  (lib_id "power:VCC")
  (at 142.24 78.74 0)
  (unit 1)
  (exclude_from_sim no)
  (in_bom yes)
  (on_board yes)
  (dnp no)
  (fields_autoplaced yes)
  (property "Reference" "#PWR070" (at 142.24 82.55 0) (effects (font (size 1.27 1.27)) (hide yes)))
  (property "Value" "V_RS485" (at 142.24 73.66 0) (effects (font (size 1.27 1.27))))
  (property "Footprint" "" (at 142.24 78.74 0) (effects (font (size 1.27 1.27)) (hide yes)))
  (property "Datasheet" "" (at 142.24 78.74 0) (effects (font (size 1.27 1.27)) (hide yes)))
  (property "Description" "Power symbol creates a global label with name \"VCC\"" (at 142.24 78.74 0) (effects (font (size 1.27 1.27)) (hide yes)))
  (pin "1"))
 (symbol
  (lib_id "Device:R")
  (at 151.13 73.66 0)
  (unit 1)
  (exclude_from_sim no)
  (in_bom yes)
  (on_board yes)
  (dnp no)
  (property "Reference" "R31" (at 149.098 73.66 90) (effects (font (size 1.27 1.27))))
  (property "Value" "560R" (at 153.416 73.914 90) (effects (font (size 1.27 1.27))))
  (property "Footprint" "Resistor_SMD:R_0603_1608Metric" (at 149.352 73.66 90) (effects (font (size 1.27 1.27)) (hide yes)))
  (property "Datasheet" "~" (at 151.13 73.66 0) (effects (font (size 1.27 1.27)) (hide yes)))
  (property "Description" "Resistor" (at 151.13 73.66 0) (effects (font (size 1.27 1.27)) (hide yes)))
  (pin "1")
  (pin "2"))
 (symbol
  (lib_id "power:VCC")
  (at 151.13 113.03 180)
  (unit 1)
  (exclude_from_sim no)
  (in_bom yes)
  (on_board yes)
  (dnp no)
  (fields_autoplaced yes)
  (property "Reference" "#PWR076" (at 151.13 109.22 0) (effects (font (size 1.27 1.27)) (hide yes)))
  (property "Value" "V_RS485" (at 151.13 118.11 0) (effects (font (size 1.27 1.27))))
  (property "Footprint" "" (at 151.13 113.03 0) (effects (font (size 1.27 1.27)) (hide yes)))
  (property "Datasheet" "" (at 151.13 113.03 0) (effects (font (size 1.27 1.27)) (hide yes)))
  (property "Description" "Power symbol creates a global label with name \"VCC\"" (at 151.13 113.03 0) (effects (font (size 1.27 1.27)) (hide yes)))
  (pin "1"))
 (symbol
  (lib_name "TD301M485_1")
  (lib_id "Interface_RS485:TD301M485")
  (at 127 82.55 0)
  (unit 1)
  (exclude_from_sim no)
  (in_bom yes)
  (on_board yes)
  (dnp no)
  (fields_autoplaced yes)
  (property "Reference" "U6" (at 129.54 78.74 0) (effects (font (size 1.27 1.27))))
  (property "Value" "TD301M485" (at 129.54 81.28 0) (effects (font (size 1.27 1.27))))
  (property "Footprint" "INTERFACE_Comunicate_RS485:TD301M485" (at 127 82.55 0) (effects (font (size 1.27 1.27)) (hide yes)))
  (property "Datasheet" "" (at 127 82.55 0) (effects (font (size 1.27 1.27)) (hide yes)))
  (property "Description" "" (at 127 82.55 0) (effects (font (size 1.27 1.27)) (hide yes)))
  (pin "1")
  (pin "2")
  (pin "3")
  (pin "4")
  (pin "5")
  (pin "6")
  (pin "7")
  (pin "8"))
 (symbol
  (lib_id "Device:R")
  (at 151.13 105.41 0)
  (unit 1)
  (exclude_from_sim no)
  (in_bom yes)
  (on_board yes)
  (dnp no)
  (property "Reference" "R35" (at 149.098 105.41 90) (effects (font (size 1.27 1.27))))
  (property "Value" "560R" (at 153.416 105.664 90) (effects (font (size 1.27 1.27))))
  (property "Footprint" "Resistor_SMD:R_0603_1608Metric" (at 149.352 105.41 90) (effects (font (size 1.27 1.27)) (hide yes)))
  (property "Datasheet" "~" (at 151.13 105.41 0) (effects (font (size 1.27 1.27)) (hide yes)))
  (property "Description" "Resistor" (at 151.13 105.41 0) (effects (font (size 1.27 1.27)) (hide yes)))
  (pin "1")
  (pin "2")))
